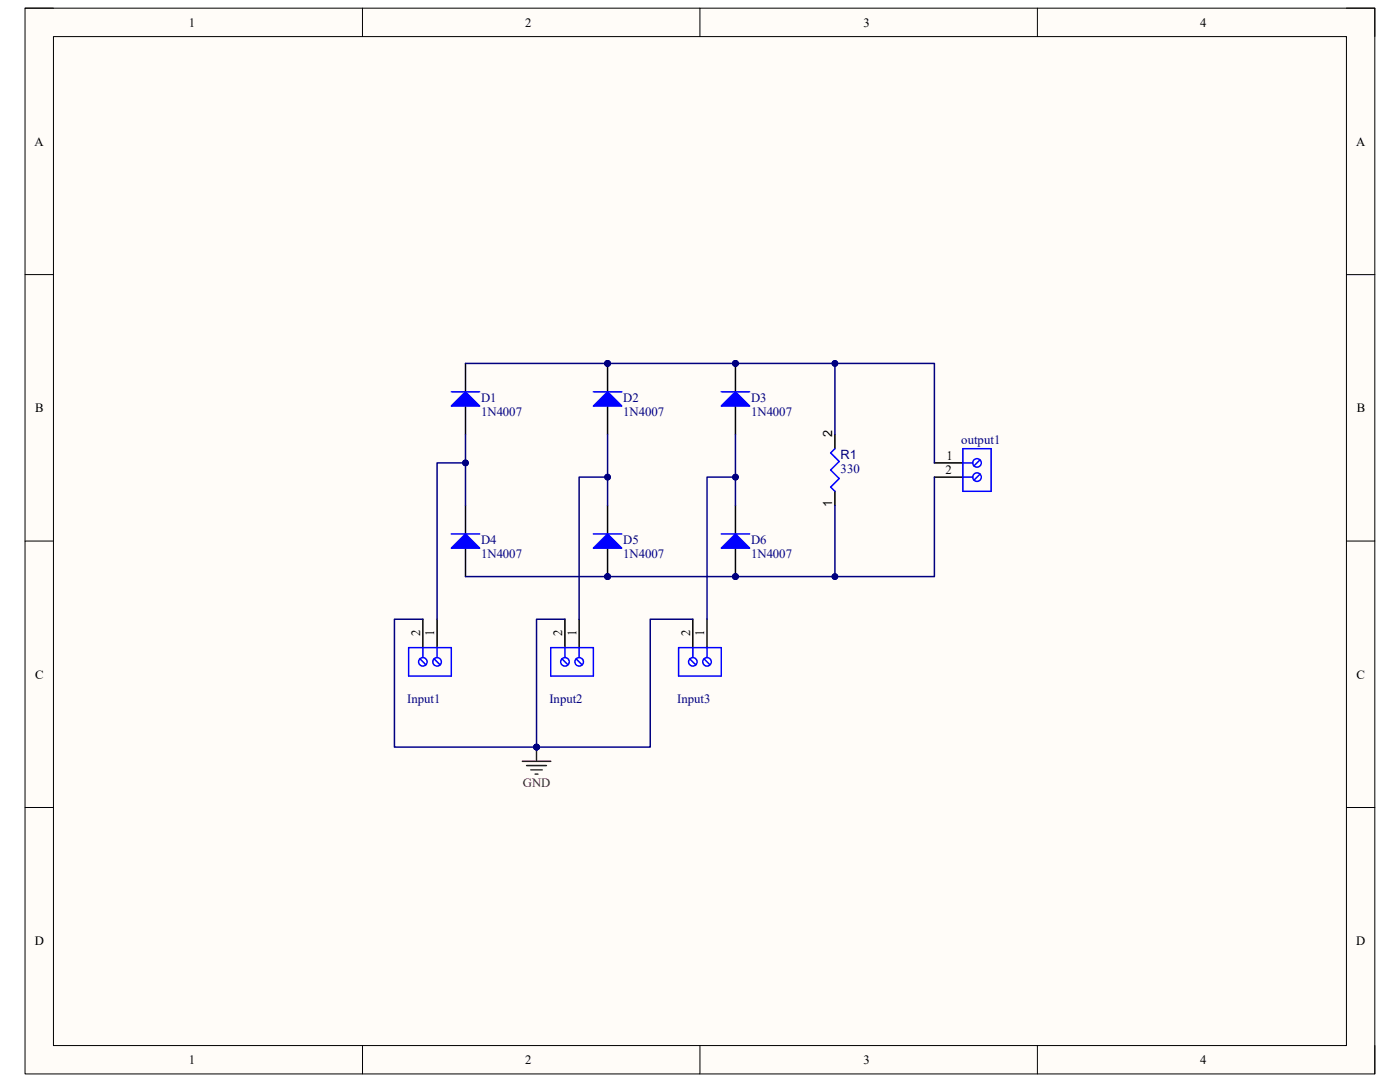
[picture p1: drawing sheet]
<svg xmlns="http://www.w3.org/2000/svg" width="279mm" height="216mm" viewBox="0 0 279 216" stroke-linecap="round" stroke-linejoin="round" font-family="sans-serif">
<path d="M5 1.6h269.4v212.7h-269.4z" fill-rule="evenodd" fill="#fffcf8"/>
<path d="M5 1.6h269.4v212.7h-269.4z" fill="none" stroke="#000" stroke-width=".2"/>
<path d="M10.7 7.3h258v201.3h-258z" fill-rule="evenodd" fill="#fffcf8"/>
<g fill="none" stroke="#000" stroke-width=".2">
<path d="M5 1.6h5.7M10.7 7.3h258v201.3h-258zM72.3 1.6v5.7M139.7 1.6v5.7M207 1.6v5.7M268.7 1.6h5.7v5.7M5 54.8h5.7M268.7 54.8h5.7M5 108h5.7M268.7 108h5.7M5 161.1h5.7M268.7 161.1h5.7"/>
<path d="M72.3 208.6v5.7M139.7 208.6v5.7M207 208.6v5.7M274.4 208.6v5.7"/>
</g>
<circle cx="121.3" cy="72.5" r=".57" fill="#000080"/>
<circle cx="121.3" cy="72.5" r=".57" fill="none" stroke="#000080" stroke-width=".2"/>
<path d="M121.3 72.5v5.7M121.3 81v5.7" fill="none" stroke="#000" stroke-width=".3"/>
<circle cx="121.3" cy="72.5" r=".57" fill="#000080"/>
<circle cx="121.3" cy="72.5" r=".57" fill="none" stroke="#000080" stroke-width=".2"/>
<path d="M118.4 81l2.9-2.8 2.8 2.8z" fill="#00f"/>
<path d="M118.4 78.2h5.7M118.4 81l2.9-2.8 2.8 2.8z" fill="none" stroke="#00f" stroke-width=".3"/>
<circle cx="146.8" cy="72.5" r=".57" fill="#000080"/>
<circle cx="146.8" cy="72.5" r=".57" fill="none" stroke="#000080" stroke-width=".2"/>
<path d="M146.8 72.5v5.7M146.8 81v5.7" fill="none" stroke="#000" stroke-width=".3"/>
<circle cx="146.8" cy="72.5" r=".57" fill="#000080"/>
<circle cx="146.8" cy="72.5" r=".57" fill="none" stroke="#000080" stroke-width=".2"/>
<path d="M146.8 78.2l2.8 2.8h-5.7z" fill="#00f"/>
<path d="M143.9 78.2h5.7M146.8 78.2l2.8 2.8h-5.7z" fill="none" stroke="#00f" stroke-width=".3"/>
<circle cx="146.8" cy="115.1" r=".57" fill="#000080"/>
<circle cx="146.8" cy="115.1" r=".57" fill="none" stroke="#000080" stroke-width=".2"/>
<path d="M146.8 109.4v5.7" fill="none" stroke="#000" stroke-width=".3"/>
<circle cx="146.8" cy="115.1" r=".57" fill="#000080"/>
<circle cx="146.8" cy="115.1" r=".57" fill="none" stroke="#000080" stroke-width=".2"/>
<path d="M146.8 100.9v5.6" fill="none" stroke="#000" stroke-width=".3"/>
<path d="M146.8 106.5l2.8 2.9h-5.7z" fill="#00f"/>
<path d="M143.9 106.5h5.7M146.8 106.5l2.8 2.9h-5.7z" fill="none" stroke="#00f" stroke-width=".3"/>
<circle cx="121.3" cy="115.1" r=".57" fill="#000080"/>
<circle cx="121.3" cy="115.1" r=".57" fill="none" stroke="#000080" stroke-width=".2"/>
<path d="M121.3 109.4v5.7" fill="none" stroke="#000" stroke-width=".3"/>
<circle cx="121.3" cy="115.1" r=".57" fill="#000080"/>
<circle cx="121.3" cy="115.1" r=".57" fill="none" stroke="#000080" stroke-width=".2"/>
<path d="M121.3 100.9v5.6" fill="none" stroke="#000" stroke-width=".3"/>
<path d="M118.4 109.4l2.9-2.9 2.8 2.9z" fill="#00f"/>
<path d="M166.6 89.5l-.8 .9 1.7 1.7-1.7 1.7 1.7 1.7-1.7 1.7 .8 .8M118.4 109.4l2.9-2.9 2.8 2.9zM118.4 106.5h5.7" fill="none" stroke="#00f" stroke-width=".3"/>
<path d="M166.6 86.7v2.8M166.6 98v2.9M138.3 123.6v5.6M141.1 123.6v5.6" fill="none" stroke="#000" stroke-width=".3"/>
<circle cx="141.1" cy="132.1" r=".85" fill="#fff"/>
<g fill="none" stroke="#00f" stroke-width=".3">
<path d="M140.5 131.5l1.2 1.2"/>
<circle cx="141.1" cy="132.1" r=".85"/>
</g>
<circle cx="138.3" cy="132.1" r=".85" fill="#fff"/>
<g fill="none" stroke="#00f" stroke-width=".3">
<path d="M135.4 129.2h8.5v5.7h-8.5zM137.7 131.5l1.2 1.2M138.3 129.2v2M141.1 129.2v2"/>
<circle cx="138.3" cy="132.1" r=".85"/>
</g>
<path d="M186.5 92.4h5.7M186.5 95.2h5.7" fill="none" stroke="#000" stroke-width=".3"/>
<circle cx="195" cy="92.4" r=".85" fill="#fff"/>
<g fill="none" stroke="#00f" stroke-width=".3">
<path d="M195.6 91.8l-1.2 1.2"/>
<circle cx="195" cy="92.4" r=".85"/>
</g>
<circle cx="195" cy="95.2" r=".85" fill="#fff"/>
<g fill="none" stroke="#00f" stroke-width=".3">
<path d="M192.2 92.4h1.9M192.2 95.2h1.9M192.2 89.5h5.6v8.5h-5.6zM195.6 94.6l-1.2 1.2"/>
<circle cx="195" cy="95.2" r=".85"/>
</g>
<path d="M92.9 72.5v5.7M92.9 81v5.7" fill="none" stroke="#000" stroke-width=".3"/>
<path d="M90.1 81l2.8-2.8 2.8 2.8z" fill="#00f"/>
<path d="M90.1 78.2h5.6M90.1 81l2.8-2.8 2.8 2.8z" fill="none" stroke="#00f" stroke-width=".3"/>
<path d="M92.9 100.9v5.6M92.9 109.4v5.7" fill="none" stroke="#000" stroke-width=".3"/>
<path d="M90.1 109.4l2.8-2.9 2.8 2.9z" fill="#00f"/>
<path d="M90.1 109.4l2.8-2.9 2.8 2.9zM90.1 106.5h5.6" fill="none" stroke="#00f" stroke-width=".3"/>
<path d="M112.7 123.6v5.6M115.6 123.6v5.6" fill="none" stroke="#000" stroke-width=".3"/>
<circle cx="115.6" cy="132.1" r=".85" fill="#fff"/>
<g fill="none" stroke="#00f" stroke-width=".3">
<path d="M115 131.5l1.2 1.2"/>
<circle cx="115.6" cy="132.1" r=".85"/>
</g>
<circle cx="112.7" cy="132.1" r=".85" fill="#fff"/>
<g fill="none" stroke="#00f" stroke-width=".3">
<path d="M109.9 129.2h8.5v5.7h-8.5zM112.1 131.5l1.2 1.2M112.7 129.2v2M115.6 129.2v2"/>
<circle cx="112.7" cy="132.1" r=".85"/>
</g>
<path d="M84.4 123.6v5.6M87.2 123.6v5.6" fill="none" stroke="#000" stroke-width=".3"/>
<circle cx="87.2" cy="132.1" r=".85" fill="#fff"/>
<g fill="none" stroke="#00f" stroke-width=".3">
<path d="M86.6 131.5l1.2 1.2"/>
<circle cx="87.2" cy="132.1" r=".85"/>
</g>
<circle cx="84.4" cy="132.1" r=".85" fill="#fff"/>
<g fill="none" stroke="#00f" stroke-width=".3">
<path d="M81.6 129.2h8.5v5.7h-8.5zM83.8 131.5l1.2 1.2M84.4 129.2v2M87.2 129.2v2"/>
<circle cx="84.4" cy="132.1" r=".85"/>
</g>
<path d="M104.2 151.9h5.7M105.1 152.8h4M105.9 153.6h2.3M106.8 154.5h.6M107.1 149.1v2.8" fill="none" stroke="#800000" stroke-width=".3"/>
<circle cx="107.1" cy="149.1" r=".57" fill="#000080"/>
<circle cx="107.1" cy="149.1" r=".57" fill="none" stroke="#000080" stroke-width=".2"/>
<path d="M121.3 86.7v14.2" fill="none" stroke="#000080" stroke-width=".3"/>
<circle cx="121.3" cy="95.2" r=".57" fill="#000080"/>
<circle cx="121.3" cy="95.2" r=".57" fill="none" stroke="#000080" stroke-width=".2"/>
<path d="M92.9 86.7v14.2" fill="none" stroke="#000080" stroke-width=".3"/>
<circle cx="92.9" cy="92.4" r=".57" fill="#000080"/>
<circle cx="92.9" cy="92.4" r=".57" fill="none" stroke="#000080" stroke-width=".2"/>
<path d="M186.5 95.2v19.9h-93.6" fill="none" stroke="#000080" stroke-width=".3"/>
<circle cx="121.3" cy="115.1" r=".57" fill="#000080"/>
<circle cx="121.3" cy="115.1" r=".57" fill="none" stroke="#000080" stroke-width=".2"/>
<circle cx="146.8" cy="115.1" r=".57" fill="#000080"/>
<circle cx="146.8" cy="115.1" r=".57" fill="none" stroke="#000080" stroke-width=".2"/>
<circle cx="166.6" cy="115.1" r=".57" fill="#000080"/>
<circle cx="166.6" cy="115.1" r=".57" fill="none" stroke="#000080" stroke-width=".2"/>
<path d="M92.9 72.5h93.6v19.9" fill="none" stroke="#000080" stroke-width=".3"/>
<circle cx="121.3" cy="72.5" r=".57" fill="#000080"/>
<circle cx="121.3" cy="72.5" r=".57" fill="none" stroke="#000080" stroke-width=".2"/>
<circle cx="146.8" cy="72.5" r=".57" fill="#000080"/>
<circle cx="146.8" cy="72.5" r=".57" fill="none" stroke="#000080" stroke-width=".2"/>
<circle cx="166.6" cy="72.5" r=".57" fill="#000080"/>
<circle cx="166.6" cy="72.5" r=".57" fill="none" stroke="#000080" stroke-width=".2"/>
<path d="M112.7 123.6h-5.6v25.5" fill="none" stroke="#000080" stroke-width=".3"/>
<circle cx="107.1" cy="149.1" r=".57" fill="#000080"/>
<circle cx="107.1" cy="149.1" r=".57" fill="none" stroke="#000080" stroke-width=".2"/>
<path d="M84.4 123.6h-5.7v25.5h28.4" fill="none" stroke="#000080" stroke-width=".3"/>
<circle cx="107.1" cy="149.1" r=".57" fill="#000080"/>
<circle cx="107.1" cy="149.1" r=".57" fill="none" stroke="#000080" stroke-width=".2"/>
<path d="M92.9 92.4h-5.7v31.2" fill="none" stroke="#000080" stroke-width=".3"/>
<circle cx="92.9" cy="92.4" r=".57" fill="#000080"/>
<circle cx="92.9" cy="92.4" r=".57" fill="none" stroke="#000080" stroke-width=".2"/>
<path d="M121.3 95.2h-5.7v28.4" fill="none" stroke="#000080" stroke-width=".3"/>
<circle cx="121.3" cy="95.2" r=".57" fill="#000080"/>
<circle cx="121.3" cy="95.2" r=".57" fill="none" stroke="#000080" stroke-width=".2"/>
<path d="M146.8 95.2h-5.7v28.4" fill="none" stroke="#000080" stroke-width=".3"/>
<circle cx="146.8" cy="95.2" r=".57" fill="#000080"/>
<circle cx="146.8" cy="95.2" r=".57" fill="none" stroke="#000080" stroke-width=".2"/>
<path d="M146.8 86.7v14.2" fill="none" stroke="#000080" stroke-width=".3"/>
<circle cx="146.8" cy="95.2" r=".57" fill="#000080"/>
<circle cx="146.8" cy="95.2" r=".57" fill="none" stroke="#000080" stroke-width=".2"/>
<path d="M138.3 123.6h-8.5v25.5h-22.7" fill="none" stroke="#000080" stroke-width=".3"/>
<circle cx="107.1" cy="149.1" r=".57" fill="#000080"/>
<circle cx="107.1" cy="149.1" r=".57" fill="none" stroke="#000080" stroke-width=".2"/>
<path d="M166.6 100.9v14.2" fill="none" stroke="#000080" stroke-width=".3"/>
<circle cx="166.6" cy="115.1" r=".57" fill="#000080"/>
<circle cx="166.6" cy="115.1" r=".57" fill="none" stroke="#000080" stroke-width=".2"/>
<path d="M166.6 72.5v14.2" fill="none" stroke="#000080" stroke-width=".3"/>
<circle cx="166.6" cy="72.5" r=".57" fill="#000080"/>
<circle cx="166.6" cy="72.5" r=".57" fill="none" stroke="#000080" stroke-width=".2"/>
<g font-size="2.5">
<text x="37.7" y="5.3">1</text>
<text x="104.8" y="5.3">2</text>
<text x="172.3" y="5.3">3</text>
<text x="239.5" y="5.3">4</text>
<text x="6.9" y="29.1">A</text>
<text x="270.6" y="29.1">A</text>
<text x="7" y="82.3">B</text>
<text x="270.8" y="82.3">B</text>
<text x="166.1" y="87.2" transform="rotate(-90 166.1 87.2)">2</text>
<text x="188.7" y="94.7">2</text>
<text x="188.9" y="91.8">1</text>
<text x="166.1" y="101.3" transform="rotate(-90 166.1 101.3)">1</text>
<text x="83.8" y="127" transform="rotate(-90 83.8 127)">2</text>
<text x="86.7" y="127" transform="rotate(-90 86.7 127)">1</text>
<text x="112.2" y="127" transform="rotate(-90 112.2 127)">2</text>
<text x="115" y="127" transform="rotate(-90 115 127)">1</text>
<text x="137.7" y="127" transform="rotate(-90 137.7 127)">2</text>
<text x="140.5" y="127" transform="rotate(-90 140.5 127)">1</text>
<text x="7" y="135.4">C</text>
<text x="270.7" y="135.4">C</text>
<text x="6.9" y="188.6">D</text>
<text x="270.7" y="188.6">D</text>
<text x="37.7" y="212.3">1</text>
<text x="104.8" y="212.3">2</text>
<text x="172.3" y="212.3">3</text>
<text x="239.5" y="212.3">4</text>
</g>
<g font-size="2.5" fill="#000080">
<text x="96" y="80.2">D1</text>
<text x="96" y="83">1N4007</text>
<text x="124.4" y="80.2">D2</text>
<text x="124.4" y="83">1N4007</text>
<text x="149.9" y="80.2">D3</text>
<text x="149.9" y="83">1N4007</text>
<text x="191.9" y="88.7">output1</text>
<text x="167.8" y="94.4">330</text>
<text x="167.8" y="91.6">R1</text>
<text x="96" y="108.5">D4</text>
<text x="96" y="111.4">1N4007</text>
<text x="124.4" y="108.5">D5</text>
<text x="124.4" y="111.4">1N4007</text>
<text x="149.9" y="108.5">D6</text>
<text x="149.9" y="111.4">1N4007</text>
<text x="81.3" y="140.3">Input1</text>
<text x="109.6" y="140.3">Input2</text>
<text x="135.1" y="140.3">Input3</text>
</g>
<text font-size="2.5" fill="#800000" x="104.4" y="157">GND</text>
</svg>
